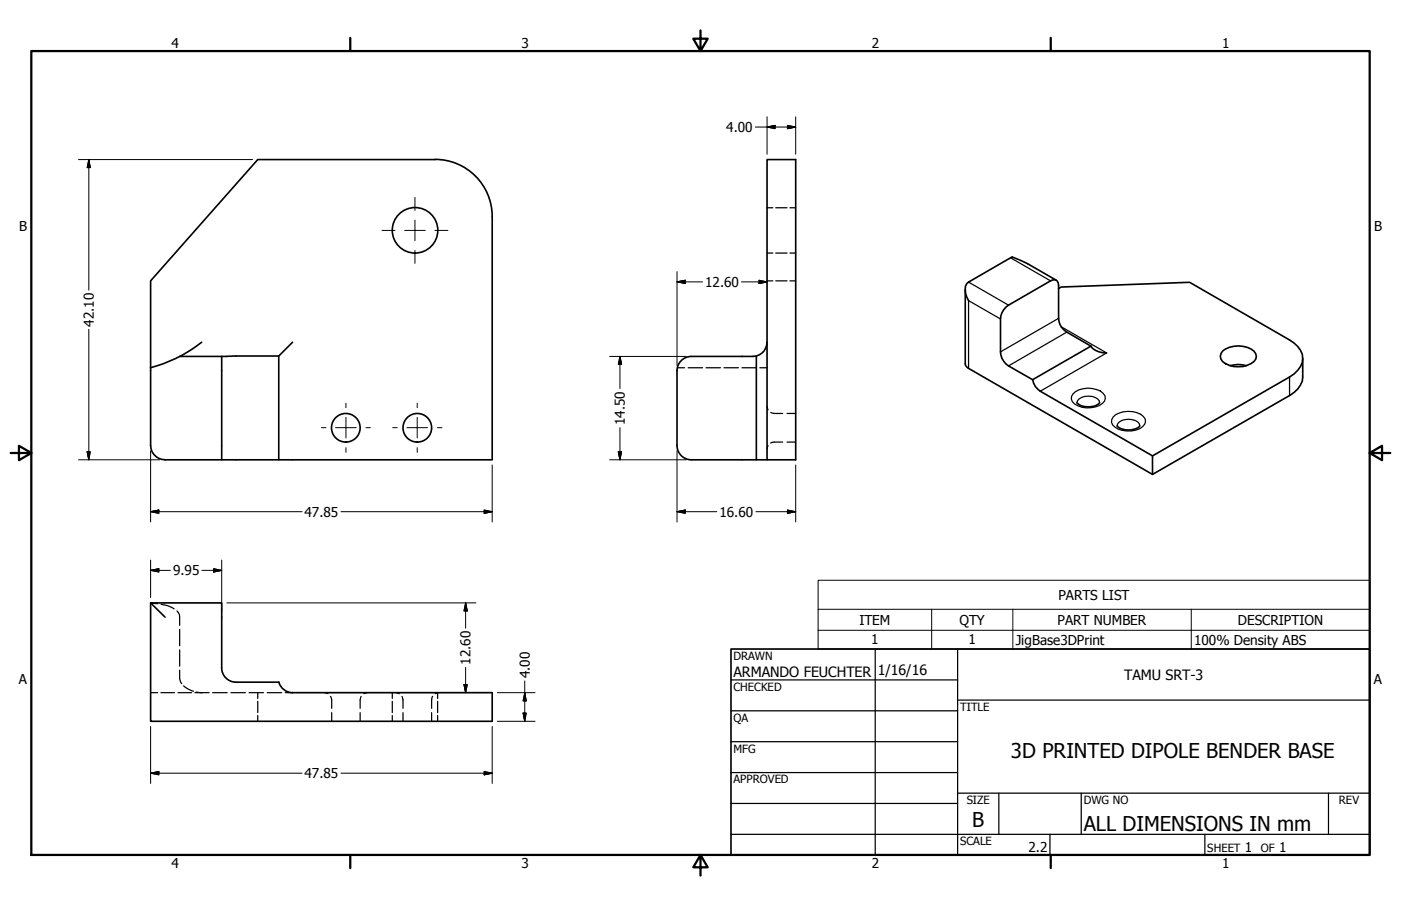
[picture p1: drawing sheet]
<svg xmlns="http://www.w3.org/2000/svg" width="432mm" height="279mm" viewBox="0 0 432 279" stroke-linecap="round" stroke-linejoin="round" font-family="sans-serif">
<!-- layer: Visible (ANSI) -->
<g fill="none" stroke="#000" stroke-width=".51">
<path d="M134.1 49.1a17.6 17.6 0 0 1 17.6 17.7v75h-65.8M134.1 49.2h-54.7l-33 37.4v26.8M236.4 49.2h8.8v92.6h-8.8zM311.5 79.5l-13 7.5M312 79.2l4.7 2.1M308.4 98.4v10.1M323.8 86.6l-13 7.5M326.3 89l.8-.5 39.5-1.4 30.8 17.7a6.5 6.5 0 0 1 4 7 8.8 8.8 0 0 1-4 4.5l-42.2 24.3-34.6-19.9M326.3 88v10.2M62.2 105.5a43.4 43.4 0 0 1-13.1 7.1l-2.7 .8M68.3 109.9v31.9h-17.4a4.5 4.5 0 0 1-4.5-4.4v-24M85.9 109.8v32h-17.6"/>
<path d="M90.2 105.5l-4.3 4.3-30.5 .1M208.7 114.3v23.1a4.4 4.4 0 0 0 4.4 4.4M213.1 109.9a4.4 4.4 0 0 0-4.4 4.4M233.1 109.8v32M236.4 105.5a4.4 4.4 0 0 1-4.4 4.4h-18.9M298.5 113.6l56.7 32.7 42.2-24.3a7.3 7.3 0 0 0 4.1-5.7M310.8 112.8l7.5 4.3M376.8 108.3a8.1 8.1 0 0 1 9.7 0 2.26 2.26 0 0 1-.9 3.8 8.3 8.3 0 0 1-8.8-.6 2.23 2.23 0 0 1 0-3.2zM379.1 112.8a8.7 8.7 0 0 1 5.1 0M213.1 141.8h23.3M355.2 140.6v5.7M46.4 185.9v36.5h105.3v-8.8h-61.5"/>
<path d="M50.9 190.3l-4.5-4.4h21.9v20a4.4 4.4 0 0 0 4.4 4.5h13.2a4.5 4.5 0 0 0 4.3 3.2"/>
<circle cx="127.9" cy="71" r="7"/>
<circle cx="106.6" cy="131.9" r="4.4"/>
<circle cx="128.6" cy="131.9" r="4.4"/>
</g>
<!-- layer: Hidden (ANSI) -->
<g fill="none" stroke="#000" stroke-width=".38">
<path d="M236.4 78h1.8M236.4 64.1h1.8M239.1 78h3.5M239.1 64.1h3.5M243.5 78h1.7M243.5 64.1h1.7M236.4 86.6h1.8M239.1 86.6h3.5M243.5 86.6h1.7M208.8 113.4h2.2M212.1 113.4h4.4M217.6 113.4h4.5"/>
<path d="M223.1 113.4h4.5M228.7 113.4h4.4M234.2 113.4h2.2M236.4 125.3l.3 1.1M236.7 137.4l-.3 1.1M237.6 127.2l1 .3h2.6M241.2 136.3h-2.6l-1 .4M242.6 136.3h2.6M242.6 127.5h2.6M46.4 186l2.2 .2M49.7 186.4a8.4 8.4 0 0 1 4 1.4M54.5 188.4l.8 1.2 .1 3.2"/>
<path d="M55.4 194.1v5M46.4 213.6h2.2M49.6 213.6h4.2M54.9 213.6h4.2M55.4 206.7a5.1 5.1 0 0 0 .6 4.1M55.4 200.4v5M56.6 211.5l1.6 1.1 1.4 .6M60.1 213.6h4.4M60.5 213.4l1.7 .2M65.5 213.6h4.5M71.2 213.6h4.4M76.8 213.6h4.4"/>
<path d="M79.4 213.6v1.8M79.4 216.3v3.5M82.4 213.6h4.4M87.9 213.6h2.3M100 213.6l1.1 .3M101.9 214.8l.3 1v2.6M102.2 219.8v2.6M111 219.8v2.6M111.3 214.8l-.3 1v2.6M113.2 213.6l-1.1 .3M120.9 213.6v1.8M120.9 216.3v3.5"/>
<path d="M122 213.6l1.1 .3M123.9 214.8l.3 1v2.6M124.2 219.8v2.6M133 219.8v2.6M133.3 214.8l-.3 1v2.6M134.9 213.6v1.8M134.9 216.3v3.5M135.2 213.6l-1.1 .3M79.4 220.7v1.7M120.9 220.7v1.7M134.9 220.7v1.7"/>
</g>
<!-- layer: Visible Narrow (ANSI) -->
<path d="M311.5 79.5l12.3 7.1M298.5 87l12.3 7.1M308.4 98.4l-9.9-5.7v20.9M326.3 98.2l-17.9 10.3M327.1 100.8l14 8-20.5 11.9M328.8 102.4l-18 10.4M397.4 116.3v5.7M330.7 121.5a7.2 7.2 0 0 1 9.3-.2 1.93 1.93 0 0 1-.2 3.1 7.3 7.3 0 0 1-9.3-.5l-.3-.8 .1-.9zM331.9 124.2a3.7 3.7 0 0 1 4.6-2 2.47 2.47 0 0 1 2.4 2M343.1 128.6a7.4 7.4 0 0 1 9.3-.2 1.99 1.99 0 0 1-.2 3.2 7.4 7.4 0 0 1-9.3-.6l-.3-.8v-.8zM344.3 131.3a3.6 3.6 0 0 1 4.6-1.9 2.35 2.35 0 0 1 2.4 1.9" fill="none" stroke="#000" stroke-width=".38"/>
<g fill="none" stroke="#000" stroke-width=".51">
<path d="M312 79.2l-.5 .3M297.5 89.3v22.8l.1 .5 .9 1M298.5 87a2.91 2.91 0 0 0-.9 3.4l.9 2.3M310.8 94.1a5.5 5.5 0 0 0-2.4 4.3M316.7 81.3l8.9 5.1M323.8 86.6l.7-.3a1.42 1.42 0 0 1 1.8 1.7M326.3 98.2a5.2 5.2 0 0 0 2.5 4.2l7.4 4.3M308.4 108.5a5.3 5.3 0 0 0 2.4 4.3M336.2 106.7a5.2 5.2 0 0 0 4.9 2.1M336.2 106.7l-17.9 10.4a5.1 5.1 0 0 0 2.3 3.6M401.5 110.6v5.7M331.9 124.2a5.4 5.4 0 0 0 7 0"/>
<path d="M344.3 131.3a5.4 5.4 0 0 0 7 0"/>
</g>
<!-- layer: Symbol (ANSI) -->
<path d="M252.2 187.9v-9h169.9v9M252.2 187.9h169.9v6.5M252.2 187.9v12.3h169.9v-5.8M252.2 194.4h169.9M287.1 187.9v12.3M312.2 187.9v12.3M367.2 187.9v12.3" fill="none" stroke="#000" stroke-width=".31"/>
<!-- layer: Border (ANSI) -->
<path d="M9.7 15.7h412.4v248h-412.4zM107.9 11.7v4M215.9 9.4v6.3l-2.2-3.8h4.4l-2.2 3.8M323.8 11.7v4M3.3 139.7h6.4l-3.9-2.2v4.4l3.9-2.2M422.1 139.7l3.9 2.2v-4.4l-3.9 2.2h6.4M107.9 263.7v4M215.9 263.7l2.2 3.8h-4.4l2.2-3.8v6.3M323.8 263.7v4" fill="none" stroke="#000" stroke-width=".7"/>
<!-- layer: Title (ANSI) -->
<g fill="none" stroke="#000" stroke-width=".38">
<path d="M225.3 209.7h69.8M225.3 219.2h69.8M269.7 200.2v63.5M295.1 215.9h127M295.1 200.2v63.5M225.3 228.7h69.8M225.3 238.3h69.8M225.3 257.3h196.8M225.3 247.8h69.8M295.1 244.6h127M307.8 244.6v12.7M323.6 257.3v6.4"/>
<path d="M333.2 244.6v12.7M371.3 257.3v6.4M409.4 244.6v12.7"/>
</g>
<path d="M225.3 200.2h196.8v63.5h-196.8z" fill="none" stroke="#000" stroke-width=".51"/>
<!-- layer: Center Mark (ANSI) -->
<g fill="none" stroke="#000" stroke-width=".31">
<path d="M117.7 71.1h4M124.7 71.1h6.4M127.9 60.9v4M127.9 67.9v6.3M127.9 77.2v4M134 71.1h4M99.1 131.9h1.4M103.4 131.9h6.4M106.6 124.3v1.4M106.6 128.7v6.4M106.6 138v1.5M112.8 131.9h1.4"/>
<path d="M121 131.9h1.4M125.4 131.9h6.4M128.6 124.3v1.4M128.6 128.7v6.4M128.6 138v1.5M134.8 131.9h1.4"/>
</g>
<!-- layer: Dimension (ANSI) -->
<g fill="none" stroke="#000" stroke-width=".31">
<path d="M232.8 39.2h12.4M236.4 39.2l2.5-.5v1zM236.4 36v11.6M242.7 38.7l2.5 .5-2.5 .5zM245.2 36v11.6M24.2 49.2h53.7M27.4 49.2l.4 2.5h-.9zM27.4 49.2v40.3M208.7 86.9l2.5-.5v1zM208.7 83.8v28.9M208.7 86.9h7.8M228.5 86.9h7.9"/>
<path d="M233.9 86.4l2.5 .5-2.5 .5zM27.4 101.5v40.3M187.9 109.9h23.6M191.1 109.9l.5 2.5h-1zM191.1 109.9v9.9M26.9 139.3h.9l-.4 2.5zM46.4 139v22M190.6 139.3h1l-.5 2.5zM191.1 131.9v9.9M208.7 139v22M24.2 141.8h25.1M46.4 157.8l2.6-.5v1z"/>
<path d="M46.4 157.8h46.7M105.1 157.8h46.6M149.2 157.3l2.5 .5-2.5 .5zM151.7 143.4v17.6M187.9 141.8h23.6M208.7 157.8l2.5-.5v1zM208.7 157.8h12.2M233 157.8h12.2M242.7 157.3l2.5 .5-2.5 .5zM245.2 143.4v17.6M46.4 175.9l2.6-.5v1zM46.4 172.7v11.6"/>
<path d="M46.4 175.9h6.1M62.2 175.9h6.1M65.8 175.4l2.5 .5-2.5 .5zM68.3 172.7v16M69.9 185.9h76.8M143.5 185.9l.5 2.5h-1zM143.5 185.9v7.8M143 211.1h1l-.5 2.5zM143.5 205.8v7.8M153.3 213.6h11.6M161.2 219.9h1l-.5 2.5zM161.7 213.6l.5 2.6h-1z"/>
<path d="M161.7 210v12.4M46.4 238.4l2.6-.5v1.1zM46.4 224v17.6M46.4 238.4h46.7M105.1 238.4h46.6M149.2 237.9l2.5 .5-2.5 .6zM151.7 224v17.6M153.3 222.4h11.6"/>
</g>
<g fill="#000" stroke="#000" stroke-width=".31">
<path d="M236.4 39.2l2.5-.5zM236.4 39.2l2.5-.5v1zM242.7 39.7l2.5-.5zM242.7 38.7l2.5 .5-2.5 .5zM27.4 49.2l.4 2.5zM27.4 49.2l.4 2.5h-.9zM208.7 86.9l2.5-.5zM208.7 86.9l2.5-.5v1zM233.9 87.4l2.5-.5zM233.9 86.4l2.5 .5-2.5 .5zM191.1 109.9l.5 2.5zM191.1 109.9l.5 2.5h-1z"/>
<path d="M26.9 139.3l.5 2.5zM26.9 139.3h.9l-.4 2.5zM190.6 139.3l.5 2.5zM190.6 139.3h1l-.5 2.5zM46.4 157.8l2.6-.5zM46.4 157.8l2.6-.5v1zM149.2 158.3l2.5-.5zM149.2 157.3l2.5 .5-2.5 .5zM208.7 157.8l2.5-.5zM208.7 157.8l2.5-.5v1zM242.7 158.3l2.5-.5zM242.7 157.3l2.5 .5-2.5 .5z"/>
<path d="M46.4 175.9l2.6-.5zM46.4 175.9l2.6-.5v1zM65.8 176.4l2.5-.5zM65.8 175.4l2.5 .5-2.5 .5zM143.5 185.9l.5 2.5zM143.5 185.9l.5 2.5h-1zM143 211.1l.5 2.5zM143 211.1h1l-.5 2.5zM161.2 219.9l.5 2.5zM161.2 219.9h1l-.5 2.5zM161.7 213.6l.5 2.6zM161.7 213.6l.5 2.6h-1z"/>
<path d="M46.4 238.4l2.6-.5zM46.4 238.4l2.6-.5v1.1zM149.2 239l2.5-.6zM149.2 237.9l2.5 .5-2.5 .6z"/>
</g>
<g font-size="6.3">
<text x="311.6" y="233.6">3D PRINTED DIPOLE BENDER BASE</text>
<text x="299.7" y="255.1">B</text>
<text x="334" y="256.4">ALL DIMENSIONS IN mm</text>
</g>
<g font-size="4.4">
<text x="226.1" y="208.9">ARMANDO FEUCHTER</text>
<text x="270.5" y="208.2">1/16/16</text>
<text x="346.5" y="209.6">TAMU SRT-3</text>
</g>
<g font-size="4.2">
<text x="52.8" y="14.7">4</text>
<text x="160.8" y="14.7">3</text>
<text x="268.7" y="14.7">2</text>
<text x="376.7" y="14.7">1</text>
<text x="223.8" y="40.7">4.00</text>
<text x="5.9" y="71.4">B</text>
<text x="423.5" y="71.4">B</text>
<text x="217.4" y="88.5">12.60</text>
<text x="28.9" y="100.7" transform="rotate(-90 28.9 100.7)">42.10</text>
<text x="192.6" y="131.1" transform="rotate(-90 192.6 131.1)">14.50</text>
<text x="93.9" y="159.3">47.85</text>
<text x="221.7" y="159.3">16.60</text>
<text x="53.3" y="177.4">9.95</text>
<text x="326.2" y="185">PARTS LIST</text>
<text x="264.9" y="192.7">ITEM</text>
<text x="295.7" y="192.7">QTY</text>
<text x="325.9" y="192.7">PART NUMBER</text>
<text x="381.5" y="192.7">DESCRIPTION</text>
<text x="268.5" y="198.8">1</text>
<text x="298.5" y="198.8">1</text>
<text x="313.1" y="198.8">JigBase3DPrint</text>
<text x="368" y="198.8">100% Density ABS</text>
<text x="145" y="205" transform="rotate(-90 145 205)">12.60</text>
<text x="163.3" y="209.2" transform="rotate(-90 163.3 209.2)">4.00</text>
<text x="5.8" y="211.1">A</text>
<text x="423.4" y="211.1">A</text>
<text x="93.9" y="240">47.85</text>
<text x="317" y="262.9">2.2</text>
<text x="383.7" y="262.8">1</text>
<text x="394.2" y="262.8">1</text>
<text x="52.8" y="267.7">4</text>
<text x="160.8" y="267.7">3</text>
<text x="268.7" y="267.7">2</text>
<text x="376.7" y="267.7">1</text>
</g>
<g font-size="3.5">
<text x="226.1" y="203.5">DRAWN</text>
<text x="226.1" y="213">CHECKED</text>
<text x="295.9" y="219.2">TITLE</text>
<text x="226.1" y="222.6">QA</text>
<text x="226.1" y="232.1">MFG</text>
<text x="226.1" y="241.6">APPROVED</text>
<text x="297.9" y="248">SIZE</text>
<text x="334" y="248">DWG NO</text>
<text x="412.7" y="247.9">REV</text>
<text x="295.9" y="260.7">SCALE</text>
<text x="372.1" y="262.8">SHEET</text>
<text x="388.6" y="262.8">OF</text>
</g>
</svg>
